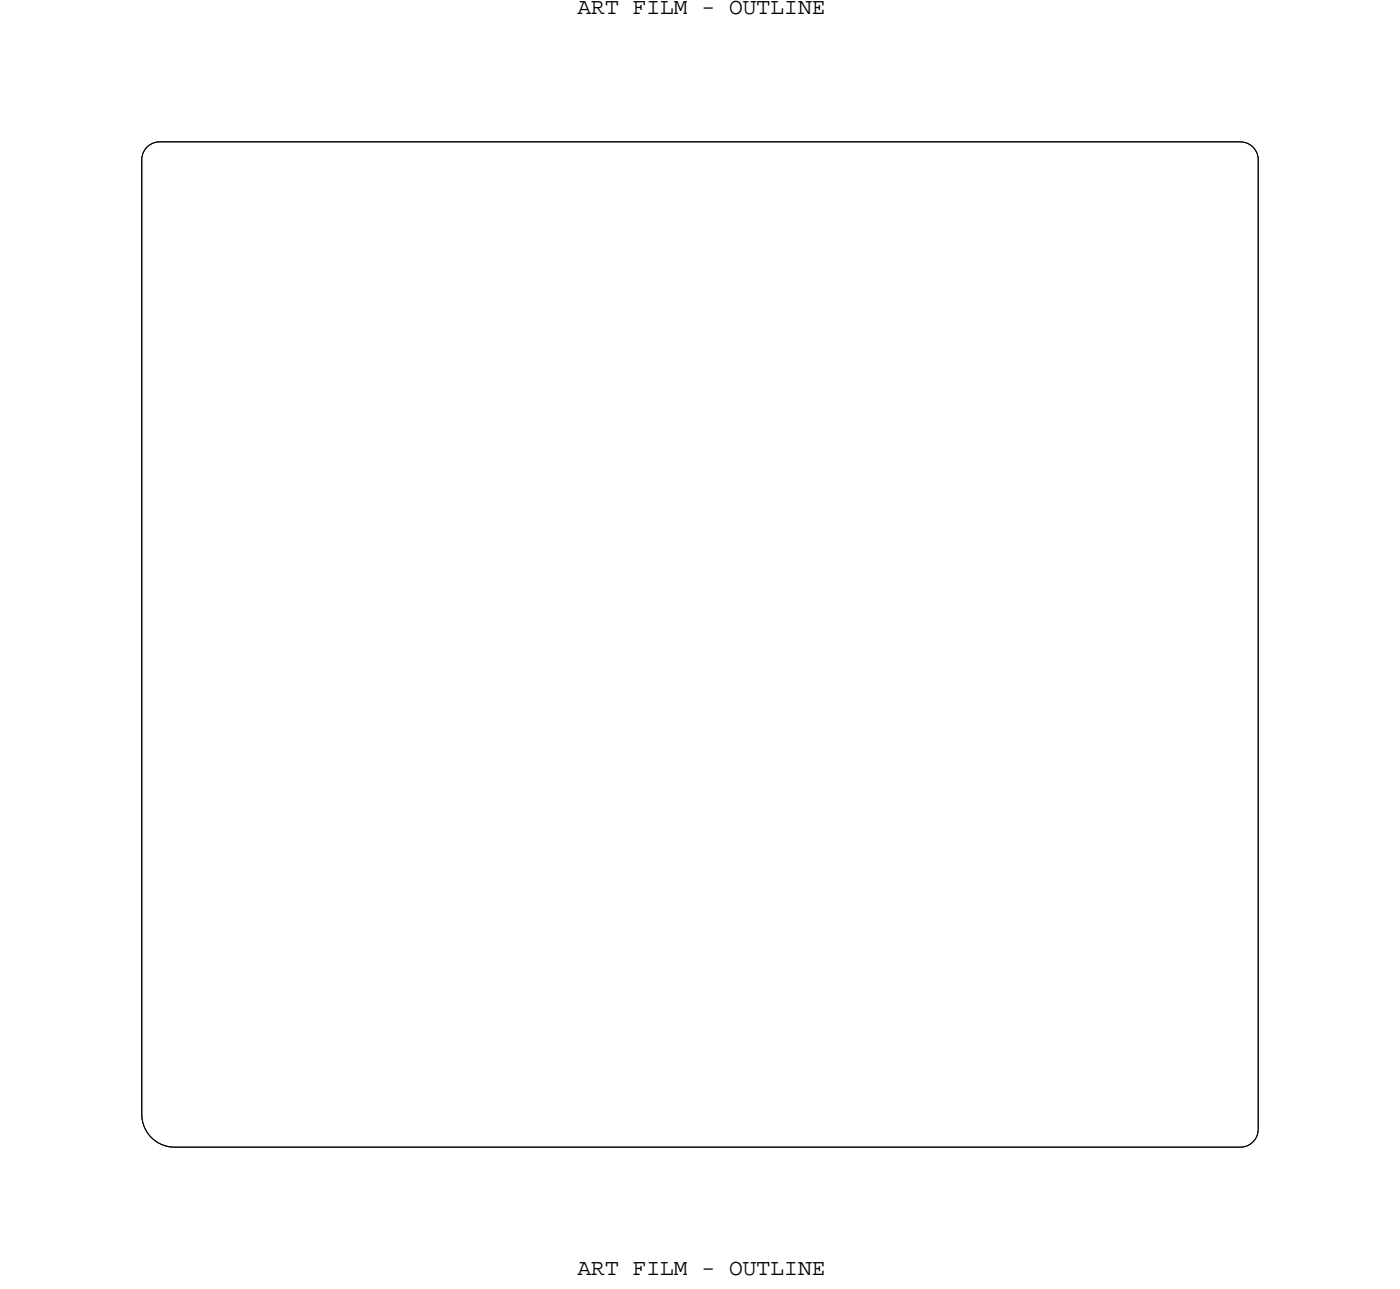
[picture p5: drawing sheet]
<svg xmlns="http://www.w3.org/2000/svg" width="125mm" height="115mm" viewBox="0 0 125 115" stroke-linecap="round" stroke-linejoin="round" font-family="sans-serif">
<!-- layer: Board Outline -->
<path d="M12.7 14.3v85.5zM13.2 13.2l.4-.4 .6-.1h96.9a1.61 1.61 0 0 1 1.6 1.5v86.9a1.6 1.6 0 0 1-1.6 1.6h-95.6a2.94 2.94 0 0 1-2.8-2.9v-85.5l.1-.6zM14.2 12.7h96.9zM14.2 12.7a1.6 1.6 0 0 0-1.5 1.6M111.1 12.7a1.6 1.6 0 0 1 1.6 1.5M112.7 14.2v86.9zM12.7 99.8a2.94 2.94 0 0 0 2.8 2.9M15.5 102.7h95.6zM112.7 101.1a1.6 1.6 0 0 1-1.6 1.6" fill="none" stroke="#000" stroke-width=".09"/>
<g font-size="2.1">
<text x="51.7" y="1.2">ART FILM - OUTLINE</text>
<text x="51.7" y="114.2">ART FILM - OUTLINE</text>
</g>
</svg>
